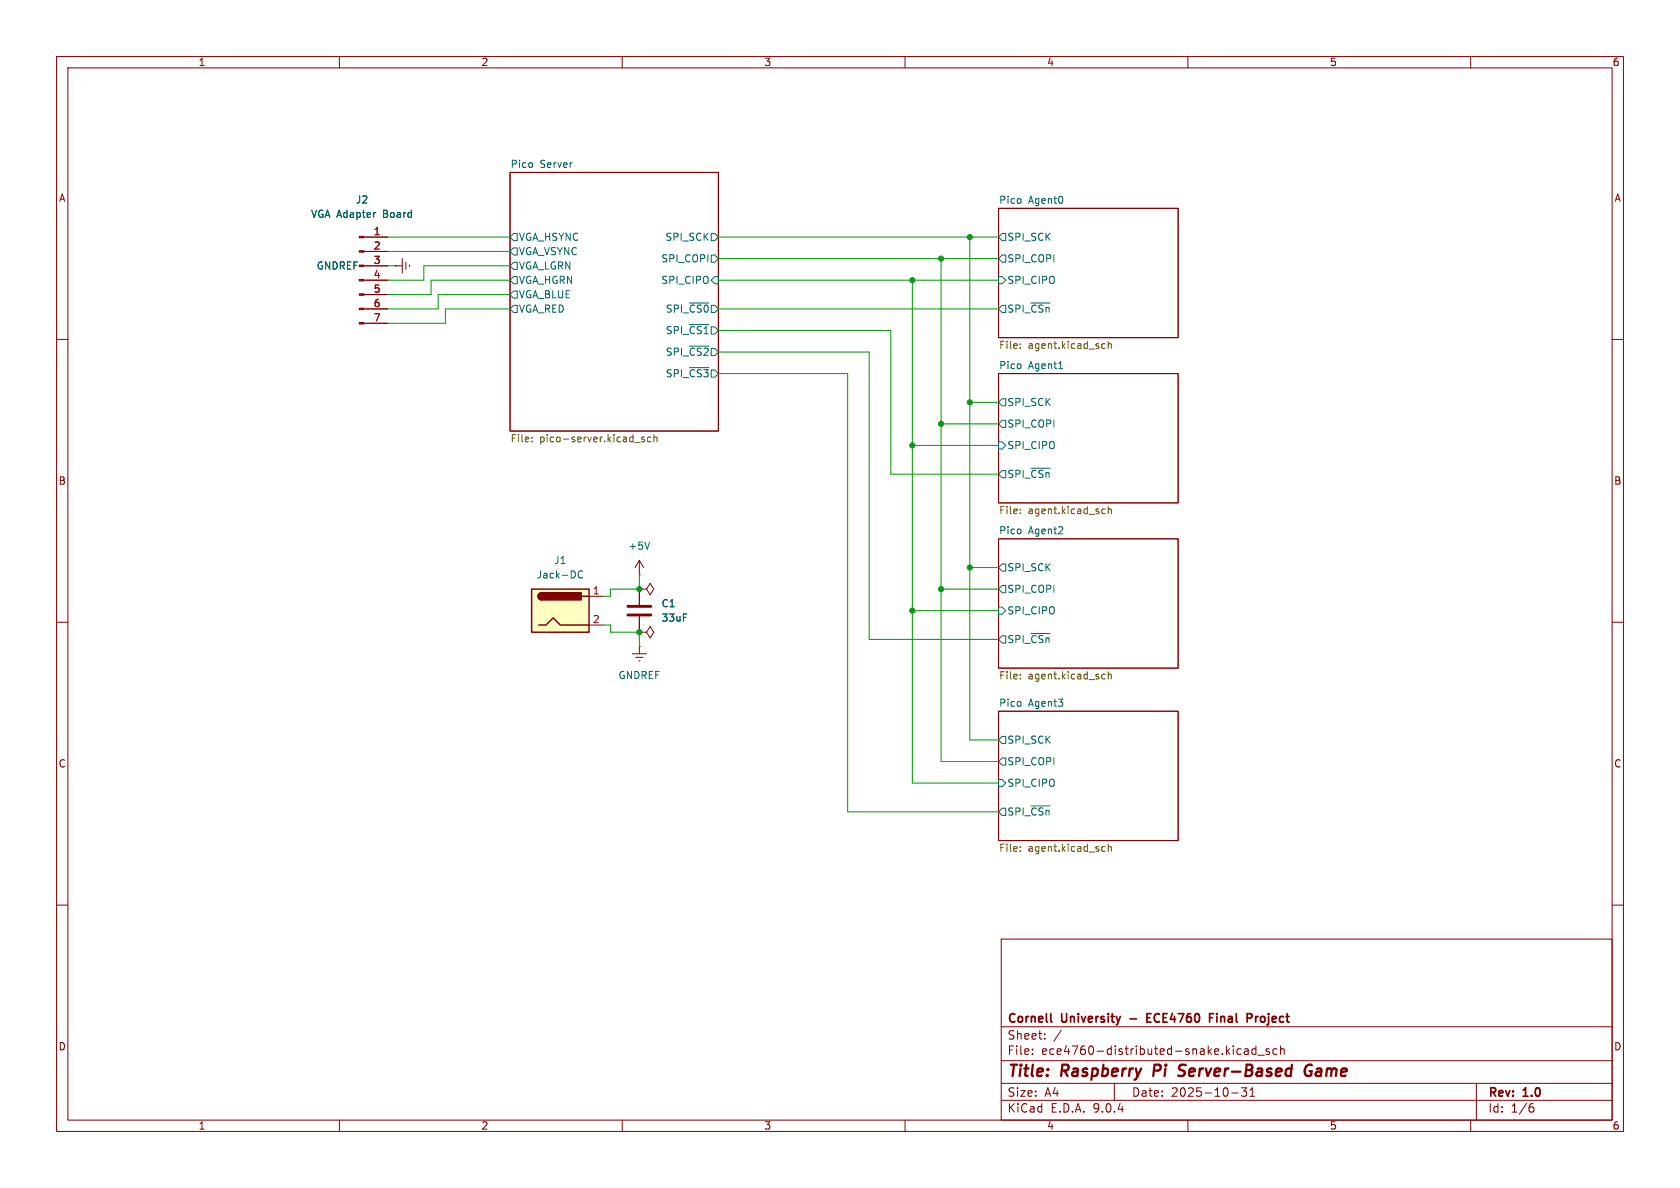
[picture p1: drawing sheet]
<svg xmlns="http://www.w3.org/2000/svg" width="297mm" height="210mm" viewBox="0 0 297 210" stroke-linecap="round" stroke-linejoin="round" font-family="sans-serif">
<g fill="none" stroke="#840000" stroke-width=".18">
<path d="M10 10h277v190h-277zM12 12h273v186h-273zM60 10v2M110 10v2M160 10v2M210 10v2M260 10v2M90.2 30.5h36.8v45.7h-36.8zM176.5 36.8h31.8v22.9h-31.8zM69.8 47h.1M69.8 47h1.3M71.1 45.7v2.6"/>
<path d="M71.8 46.4v1.2M72.4 46.9v.2M10 60h2M176.5 66h31.8v22.9h-31.8zM285 60h2M113 99.1l-.7 1.2M113 99.1l.8 1.2M113 99.1v2.5M176.5 95.3h31.8v22.8h-31.8zM10 110h2M111.8 115.6h2.5M112.4 116.2h1.3"/>
<path d="M112.9 116.8h.3M113 101.6h.1M113 104.1h1.3l.6-1 .7 1-.7 1.1-.6-1.1M113 104.1h.1M113 114.3h.1M113 111.8h1.3l.6-1.1 .7 1.1-.7 1-.6-1M113 111.8h.1M113 104.1v2.8M113 109v2.8M113 114.3v1.3M285 110h2M176.5 125.7h31.8v22.9h-31.8z"/>
<path d="M10 160h2M177 166h108v32h-108zM285 160h2M60 198v2M110 198v2M160 198v2M177 194.5h108M177 191.5h108M177 187.5h108M177 181.5h108M182.5 186.3v.1M182.5 185.5v.1"/>
<path d="M184.7 183.6v.1M184.7 182.8v.1M187.6 182.1l-1.3 2M197 191.5v3M210 198v2M217.7 193.2h1.2M219 185.4l.4 .1M219.4 186.3l-.4 .1M219.5 192.3h.9l-.5 .6 .4 .1v.7l-.2 .1h-.4l-.2-.1M220 185.5h.6l.1 .9M220.7 185.8h-.5a.29 .29 0 0 0-.2 .3 .29 .29 0 0 0 .2 .3l.5-.1M221 193.8h.8"/>
<path d="M221 192.7l.4-.4v1.5M222 185.5l-.4-.1-.3 .3v.4l.2 .2h.5M222 184.9v1.5M222.4 186.5h1.1M224.4 185.5l-.4-.1-.2 .2 .1 .2 .5 .2v.3h-.6M225.7 185.5l-.4-.1-.3 .3v.4l.2 .2h.5M226.4 185.5l.2-.1 .4 .1v.9M226.4 184.9v1.5M260 198v2M261 191.5v6.5M270.6 195.7h.4l.2 .3-.1 .5-.5 .1M271 195.1l-.4 .1"/>
</g>
<path d="M204.1 188.2l-.2 2M208.6 189.1l.7 .3M209.3 190l-.3 .2h-.5M209.4 188.2h-.5l-.3 .2M231.9 188.3a1.02 1.02 0 0 0-1.2 .6 1.02 1.02 0 0 0 .5 1.3l.6-.2 .1-.6h-.4" fill="none" stroke="#840000" stroke-width=".4"/>
<path d="M202.8 179.9h.5M203.5 179.2h-.7v1.5h.7M213.8 179.9h.5M214.6 179.2h-.8v1.5M215.1 179.2v.1M221.1 179.2l.2 .3v.3l-.2 .2M222 179.7v1M222.4 179.7l-.3 .1-.1 .2M185.8 180.5l.2 .2" fill="none" stroke="#840000" stroke-width=".3"/>
<g fill="none" stroke="#006464" stroke-width=".18">
<path d="M90.2 41.9l.6-.6h.6v1.2h-.6zM90.2 47l.6-.6h.6v1.2h-.6zM90.8 43.8h.6v1.3h-.6l-.6-.6zM90.8 48.9h.6v1.3h-.6l-.6-.7zM90.8 51.4h.6v1.3h-.6l-.6-.6zM90.8 54h.6v1.2h-.6l-.6-.6zM121.9 57.4h3.4M121.9 53.6h3.4M125.7 45.1h.7l.6 .6-.6 .7h-.7zM125.7 41.3h.7l.6 .6-.6 .6h-.7zM126.4 48.9h.6v1.3h-.6l-.7-.7zM176.5 48.9h.7l.6 .6-.6 .7h-.7z"/>
<path d="M177.2 41.3h.6v1.2h-.6l-.7-.6zM177.2 54h.6v1.2h-.6l-.7-.6zM177.2 45.1h.6v1.3h-.6l-.7-.7zM182.3 53.6h3.3M121.9 61.2h3.4M121.9 65h3.4M176.5 78.1h.7l.6 .6-.6 .7h-.7zM177.2 70.5h.6v1.3h-.6l-.7-.7zM177.2 74.3h.6v1.3h-.6l-.7-.7zM187.2 65.2h.7M114.8 95.8l-.4 1.3M177.2 99.7h.6v1.3h-.6l-.7-.7z"/>
<path d="M177.2 83.2h.6v1.3h-.6l-.7-.7zM182.3 82.8h3.3M176.5 107.3h.7l.6 .7-.6 .6h-.7zM177.2 112.4h.6v1.3h-.6l-.7-.7zM177.2 103.5h.6v1.3h-.6l-.7-.7zM182.3 112h3.3M176.5 137.8h.7l.6 .6-.6 .7h-.7zM177.2 130.2h.6v1.2h-.6l-.7-.6zM177.2 134h.6v1.3h-.6l-.7-.7zM177.2 142.9h.6v1.2h-.6l-.7-.6zM182.3 142.5h3.3"/>
</g>
<g fill="none" stroke="#725600" stroke-width=".18">
<path d="M94 78v.1M94 77.3v.1M112.2 78.2h1M113.9 77.3h-.3l-.2 .1 .1 .2 .4 .1v.3h-.5M115.1 77.3h-.4l-.2 .2 .1 .5h.5M115.6 77.4l.2-.1h.3l.1 .8M115.6 76.8v1.3M180.4 60.8v.1M180.4 61.5v.1M195 60.8h.4M195.4 61.5l-.4 .1M195.9 60.3v1.3"/>
<path d="M195.9 60.9l.2-.1h.3l.1 .8M180.4 90v.1M180.4 90.7v.1M195 90h.4M195.4 90.7l-.4 .1M195.9 89.5v1.3M195.9 90.1l.2-.1h.3l.1 .8M180.4 119.9v.1M180.4 119.2v.2M195 119.2h.4M195.4 120h-.4M195.9 119.3l.2-.1h.3l.1 .8"/>
<path d="M195.9 118.7v1.3M180.4 149.7v.1M180.4 150.4v.1M195 149.7h.4M195.4 150.4l-.4 .1M195.9 149.2v1.3M195.9 149.8l.2-.1h.3l.1 .8"/>
</g>
<path d="M111 107.2h4.1M111 108.7h4.1" fill="none" stroke="#840000" stroke-width=".51"/>
<path d="M94 104.1h10.1v7.7h-10.1z" fill="#ffffc2"/>
<path d="M94 104.1h10.1v7.7h-10.1zM95.2 110.5h1.3l1.3-1.3 1.3 1.3h5M95.8 104.8a.64 .64 0 0 0-.7 .6 .64 .64 0 0 0 .7 .6M102.9 105.4h1.2" fill="none" stroke="#840000" stroke-width=".25"/>
<g fill="#840000" stroke="#840000" stroke-width=".25">
<path d="M95.3 105l.5-.2v1.2a.63 .63 0 0 1-.6-.3 .63 .63 0 0 1 .1-.7z"/>
<path d="M95.8 104.8h6.9v1.2h-6.9z"/>
</g>
<g fill="none" stroke="#840000" stroke-width=".18">
<path d="M64.4 41.9h4.2M64.4 44.5h4.2M64.4 47h4.2M64.4 49.5h4.2M64.4 52.1h4.2M64.4 54.6h4.2M64.4 57.2h4.2M69.8 47h.1M104.1 105.4h2.6M104.1 110.5h2.6M113 104.1h.1M113 111.8h.1"/>
<path d="M113 104.1v2.8M113 109v2.8"/>
</g>
<path d="M66.3 37.6h.1M103 101a.6 .6 0 0 0-.8 .5 .6 .6 0 0 0 .5 .7l.3-.1" fill="none" stroke="#006464" stroke-width=".18"/>
<g fill="#840000" stroke="#840000" stroke-width=".18">
<path d="M63.5 41.8h.9v.2h-.9z"/>
<path d="M63.5 44.3h.9v.3h-.9z"/>
<path d="M63.5 46.9h.9v.2h-.9z"/>
<path d="M63.5 49.4h.9v.3h-.9z"/>
<path d="M63.5 51.9h.9v.3h-.9z"/>
<path d="M63.5 54.5h.9v.2h-.9z"/>
<path d="M63.5 57h.9v.3h-.9z"/>
</g>
<g fill="none" stroke="#009600" stroke-width=".18">
<path d="M68.6 41.9h21.6M68.6 44.5h21.6M68.6 47h1.2M90.2 52.1h-12.7v2.5h-8.9M90.2 54.6h-11.5v2.6h-10.1M90.2 49.5h-14v2.6h-7.6M90.2 47h-15.3v2.5h-6.3M127 54.6h49.5M127 58.4h30.5v25.4h19M127 49.5h49.5M127 41.9h49.5M127 45.7h49.5"/>
<path d="M161.3 49.5v88.9h15.2M166.4 45.7v88.9h10.1M171.4 41.9v88.9h5.1M127 62.2h26.7v50.8h22.8M127 66h22.9v77.5h26.6M161.3 78.7h15.2M166.4 74.9h10.1M171.4 71.1h5.1M106.7 110.5h1.2v1.3h5.1v2.5M113 101.6v2.5h-5.1v1.3h-1.2M161.3 108h15.2M166.4 104.1h10.1"/>
<path d="M171.4 100.3h5.1"/>
</g>
<g fill="#009600" stroke="#009600" stroke-width=".18">
<circle cx="113" cy="111.8" r=".46"/>
<circle cx="113" cy="104.1" r=".46"/>
<circle cx="166.4" cy="45.7" r=".46"/>
<circle cx="171.4" cy="41.9" r=".46"/>
<circle cx="171.4" cy="100.3" r=".46"/>
<circle cx="166.4" cy="104.1" r=".46"/>
<circle cx="161.3" cy="78.7" r=".46"/>
<circle cx="161.3" cy="49.5" r=".46"/>
<circle cx="171.4" cy="71.1" r=".46"/>
<circle cx="166.4" cy="74.9" r=".46"/>
<circle cx="161.3" cy="108" r=".46"/>
</g>
<g font-size="2.8" fill="#840000">
<text x="178" y="190.9">Title:</text>
<text x="187.7" y="190.9">Raspberry</text>
<text x="204.7" y="190.9">Pi</text>
<text x="210" y="190.9">Server-Based</text>
<text x="233.1" y="190.9">Game</text>
</g>
<g font-size="2.1" fill="#840000">
<text x="178" y="184">Sheet:</text>
<text x="178" y="181.2">Cornell</text>
<text x="187.7" y="181.2">University</text>
<text x="200.4" y="181.2">-</text>
<text x="204" y="181.2">ECE4760</text>
<text x="215.7" y="181.2">Final</text>
<text x="222.9" y="181.2">Project</text>
<text x="178" y="186.7">File:</text>
<text x="184.1" y="186.7">ece4760-distributed-snake.kicad_sch</text>
<text x="178" y="196.9">KiCad</text>
<text x="178" y="194.1">Size:</text>
<text x="184.7" y="194.1">A4</text>
<text x="185.7" y="196.9">E.D.A.</text>
<text x="193.3" y="196.9">9.0.4</text>
<text x="200" y="194.1">Date:</text>
<text x="207" y="194.1">2025-10-31</text>
<text x="263" y="194.3">Rev:</text>
<text x="263" y="196.9">Id:</text>
<text x="267.1" y="196.9">1/6</text>
<text x="269.4" y="194.3">1.0</text>
</g>
<g font-size="1.8" fill="#840000">
<text x="35" y="11.9">1</text>
<text x="85" y="11.9">2</text>
<text x="135" y="11.9">3</text>
<text x="185" y="11.9">4</text>
<text x="235" y="11.9">5</text>
<text x="285" y="11.9">6</text>
<text x="10.3" y="35.9">A</text>
<text x="285.3" y="35.9">A</text>
<text x="10.3" y="85.9">B</text>
<text x="285.3" y="85.9">B</text>
<text x="10.3" y="135.9">C</text>
<text x="285.3" y="135.9">C</text>
<text x="10.3" y="185.9">D</text>
<text x="285.3" y="185.9">D</text>
<text x="35" y="199.9">1</text>
<text x="85" y="199.9">2</text>
<text x="135" y="199.9">3</text>
<text x="185" y="199.9">4</text>
<text x="235" y="199.9">5</text>
<text x="285" y="199.9">6</text>
</g>
<g font-size="1.8" fill="#006464">
<text x="90.2" y="29.8">Pico</text>
<text x="95.5" y="29.8">Server</text>
<text x="54.9" y="38.7">VGA Adapter</text>
<text x="62.8" y="36.2">J2</text>
<text x="67.8" y="38.7">Board</text>
<text x="176.5" y="36.1">Pico</text>
<text x="181.8" y="36.1">Agent0</text>
<text x="55.9" y="47.9">GNDREF</text>
<text x="91.6" y="42.8">VGA_HSYNC</text>
<text x="91.6" y="45.3">VGA_VSYNC</text>
<text x="91.6" y="47.9">VGA_LGRN</text>
<text x="116.8" y="46.6">SPI_COPI</text>
<text x="117.5" y="42.8">SPI_SCK</text>
<text x="178" y="42.8">SPI_SCK</text>
<text x="178" y="46.6">SPI_COPI</text>
<text x="91.6" y="50.4">VGA_HGRN</text>
<text x="91.6" y="52.9">VGA_BLUE</text>
<text x="116.8" y="50.4">SPI_CIPO</text>
<text x="178" y="50.4">SPI_CIPO</text>
<text x="91.6" y="55.5">VGA_RED</text>
<text x="117.6" y="59.3">SPI_~{CS1}</text>
<text x="117.6" y="55.5">SPI_~{CS0}</text>
<text x="178" y="55.5">SPI_~{CSn}</text>
<text x="117.6" y="63.1">SPI_~{CS2}</text>
<text x="176.5" y="65.3">Pico</text>
<text x="181.8" y="65.3">Agent1</text>
<text x="117.6" y="66.9">SPI_~{CS3}</text>
<text x="178" y="72">SPI_SCK</text>
<text x="178" y="75.8">SPI_COPI</text>
<text x="178" y="79.6">SPI_CIPO</text>
<text x="178" y="84.7">SPI_~{CSn}</text>
<text x="176.5" y="94.5">Pico</text>
<text x="181.8" y="94.5">Agent2</text>
<text x="97.9" y="99.9">J1</text>
<text x="111" y="97.4">+5V</text>
<text x="178" y="101.2">SPI_SCK</text>
<text x="94.8" y="102.5">Jack-DC</text>
<text x="116.8" y="107.5">C1</text>
<text x="178" y="105">SPI_COPI</text>
<text x="116.8" y="110.1">33uF</text>
<text x="178" y="108.8">SPI_CIPO</text>
<text x="178" y="113.9">SPI_~{CSn}</text>
<text x="109.2" y="120.2">GNDREF</text>
<text x="176.5" y="125">Pico</text>
<text x="181.8" y="125">Agent3</text>
<text x="178" y="131.7">SPI_SCK</text>
<text x="178" y="135.5">SPI_COPI</text>
<text x="178" y="139.3">SPI_CIPO</text>
<text x="178" y="144.4">SPI_~{CSn}</text>
</g>
<g font-size="1.8" fill="#a90000">
<text x="66" y="41.7">1</text>
<text x="66" y="44.2">2</text>
<text x="66" y="46.7">3</text>
<text x="66" y="49.3">4</text>
<text x="66" y="51.8">5</text>
<text x="66" y="54.4">6</text>
<text x="66" y="56.9">7</text>
<text x="104.7" y="105.2">1</text>
<text x="104.7" y="110.2">2</text>
</g>
<g font-size="1.8" fill="#725600">
<text x="176.5" y="62">File:</text>
<text x="181.8" y="62">agent.kicad_sch</text>
<text x="90.2" y="78.5">File:</text>
<text x="95.4" y="78.5">pico-server.kicad_sch</text>
<text x="176.5" y="91.2">File:</text>
<text x="181.8" y="91.2">agent.kicad_sch</text>
<text x="176.5" y="120.4">File:</text>
<text x="181.8" y="120.4">agent.kicad_sch</text>
<text x="176.5" y="150.9">File:</text>
<text x="181.8" y="150.9">agent.kicad_sch</text>
</g>
</svg>
